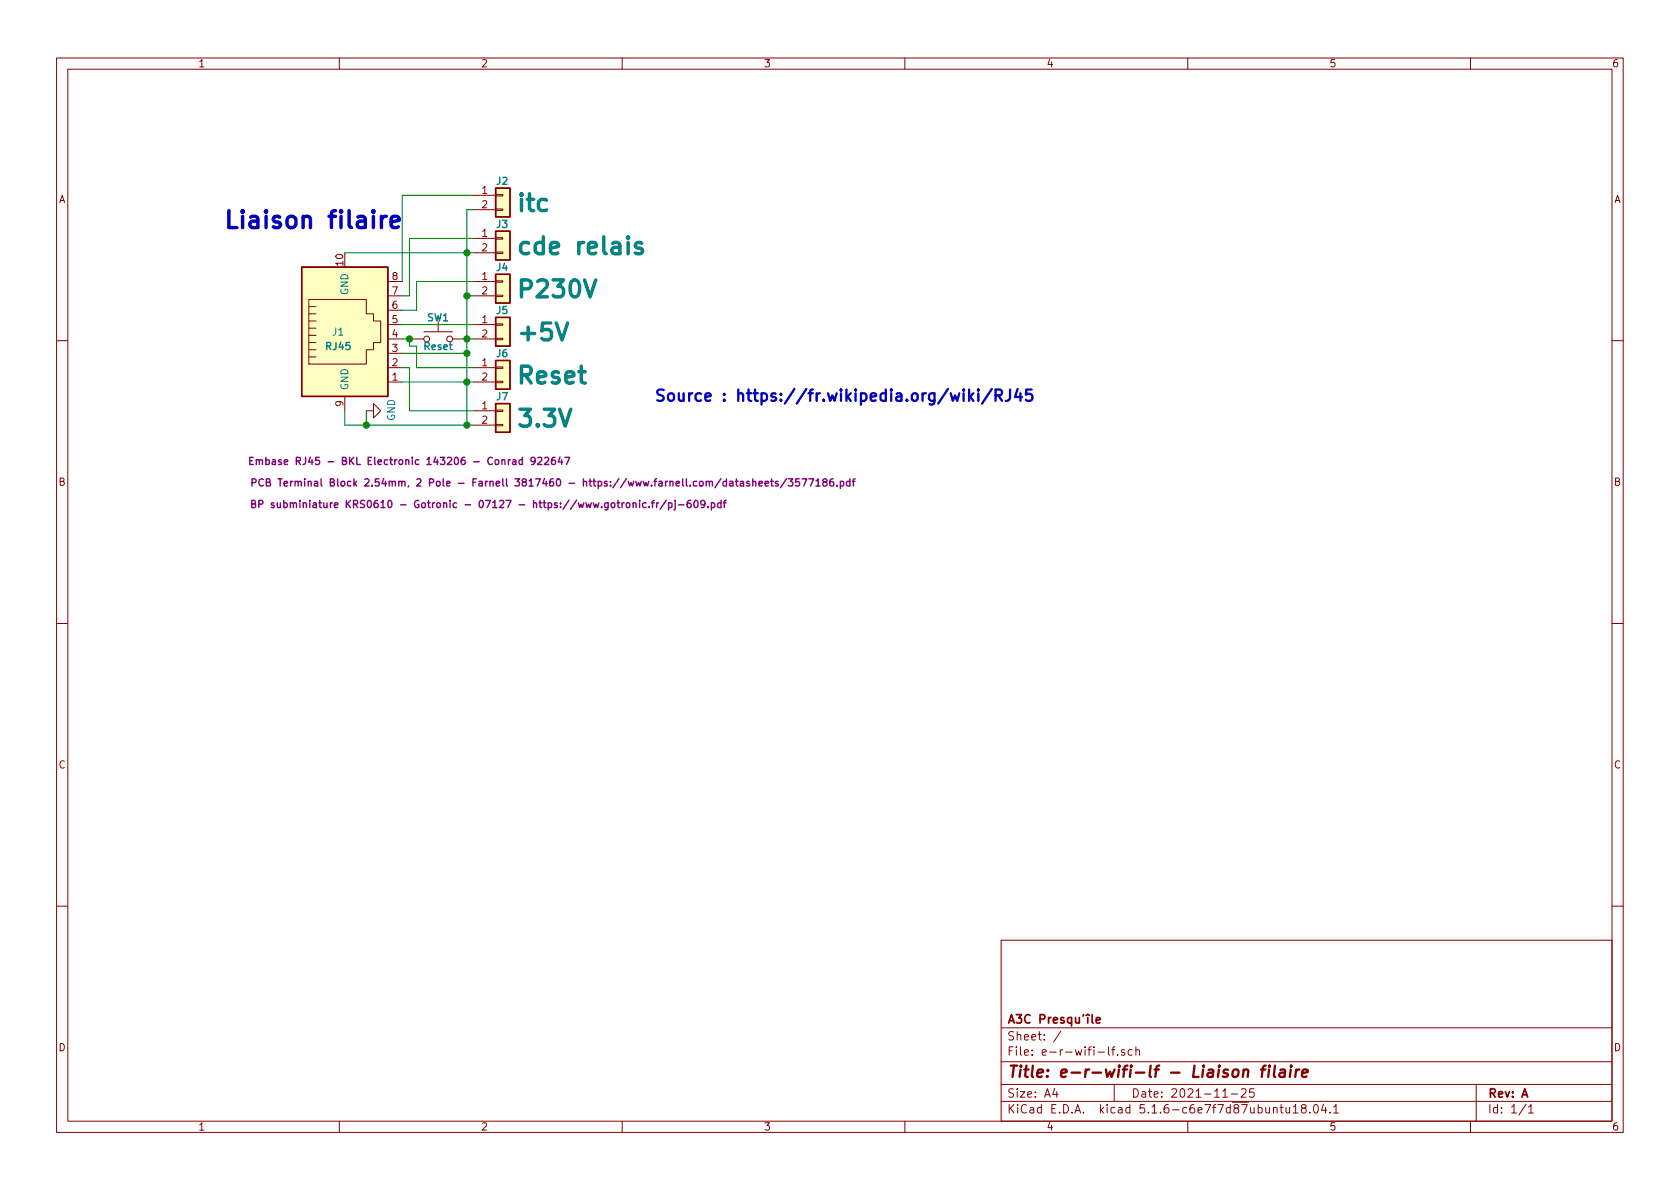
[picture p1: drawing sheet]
<svg xmlns="http://www.w3.org/2000/svg" width="297mm" height="210mm" viewBox="0 0 297 210" stroke-linecap="round" stroke-linejoin="round" font-family="sans-serif">
<g fill="none" stroke="#840000" stroke-width=".18">
<path d="M10 10.3h277v189.9h-277zM12 12.2h273v186.1h-273zM60 10.3v1.9M110 10.3v1.9M160 10.3v1.9M210 10.3v1.9M260 10.3v1.9M83.8 34.5h3.8M83.8 37.1h3.8M87.6 37h1.3v.2h-1.3zM87.6 34.4h1.3v.3h-1.3zM54.6 59.3h1.3"/>
<path d="M54.6 58h1.3M54.6 56.8h1.3M54.6 53h10.2v2.5h1.2v1.3h1.3v3.8h-1.3v1.2h-1.2v2.6h-10.2zM54.6 55.5h1.3M54.6 54.2h1.3M68.6 57.4h2.5M68.6 59.9h2.5M68.6 54.9h2.5M68.6 52.3h2.5M68.6 49.8h2.5M72.4 59.9h2.5M74.9 58.7h5.1"/>
<path d="M77.5 56.9v1.8M80 59.9h2.5M83.8 57.4h3.8M83.8 59.9h3.8M83.8 52.3h3.8M83.8 49.8h3.8M83.8 42.2h3.8M83.8 44.7h3.8M87.6 59.8h1.3v.3h-1.3zM87.6 57.3h1.3v.2h-1.3zM87.6 44.6h1.3v.2h-1.3zM87.6 42h1.3v.3h-1.3z"/>
<path d="M87.6 52.2h1.3v.2h-1.3zM87.6 49.7h1.3v.2h-1.3zM10 60.2h2M54.6 63.1h1.3M54.6 61.8h1.3M54.6 60.6h1.3M61 70.1v2.5M64.8 72.6h1.2v-1.2l1.3 1.2-1.3 1.3v-1.3M68.6 67.6h2.5M68.6 65h2.5M68.6 62.5h2.5M83.8 72.6h3.8"/>
<path d="M83.8 75.2h3.8M83.8 67.6h3.8M83.8 65h3.8M87.6 75.1h1.3v.2h-1.3zM87.6 72.5h1.3v.3h-1.3zM87.6 67.4h1.3v.3h-1.3zM87.6 64.9h1.3v.2h-1.3zM285 60.2h2M10 110.3h2M285 110.3h2M10 160.2h2M177 166.3h108v32h-108z"/>
<path d="M285 160.2h2M60 198.3v1.9M110 198.3v1.9M160 198.3v1.9M177 194.8h108M177 191.8h108M177 187.8h108M177 181.8h108M186.5 192.5l-.4 1h1M186.8 193v1M187.6 182.3l-1.3 2M194.1 186h1.2"/>
<path d="M196 185.1v1.3l.2 .2M196.5 185.6h.6M197 191.8v3M197.1 185.1l-.3 .1v.1v1.3M197.6 186.5v.1M198.8 185.7l-.3-.1-.2 .2v.2l.5 .2v.3h-.5M200.2 185.7l-.4-.1-.3 .3v.6l.3 .1 .4-.1M200.8 185.7l.2-.1 .4 .1 .1 .9M200.8 185.1v1.5M210 198.3v1.9M216.2 194h.8M217.7 193.5h1.1"/>
<path d="M219.5 192.7l.2-.2h.3l.3 .2v.3v.2l-.9 .8h.9M221.7 192.5h-.7l-.1 .7 .2-.1 .5 .1 .2 .2-.1 .5-.2 .1-.6-.1M225.2 196l.2-.2 .3 .1 .1 .9M226.3 195.8h.6M226.5 195.3v1.3l.4 .2M227.4 195.8l.1 .9 .3 .1 .2-.1M228 195.8v1M228.7 195.8l.4-.5v1.5M228.7 196.8h.8M230.4 196l-.3-.2v-.3a.48 .48 0 0 1 .8 0l-.1 .4-.7 .2v.4l.3 .3h.3l.2-.3v-.4l-.2-.1M231.6 196.7v.1M232.4 195.4l.2-.1a.8 .8 0 0 1 .5 .8 .8 .8 0 0 1-.5 .7 1 1 0 0 1-.2-1.4z"/>
<path d="M234 195.2l-.3 1.1h.9M234.4 195.8v1M235.2 196.7v.1M235.8 195.8l.4-.5v1.5M235.8 196.8h.9M260 198.3v1.9M261 191.8v6.5M269.8 195.2l-1.2 2M270.3 195.8l.4-.5v1.5M270.3 196.8h.8"/>
<circle cx="75.4" cy="59.9" r=".51"/>
<circle cx="79.5" cy="59.9" r=".51"/>
</g>
<g fill="none" stroke="#840000" stroke-width=".41">
<path d="M218.1 189.3a.53 .53 0 0 1 .5-.2 .53 .53 0 0 1 .4 .4l-.1 .6a.54 .54 0 0 1-.5 .4 .54 .54 0 0 1-.5-.4zM219.9 189.3a.5 .5 0 0 1 .8 .1l-.1 1M219.9 189.1l-.2 1.3M223 189.1h.7M223.8 188.4l-.4 .1-.1 .2-.2 1.7M224.4 189.1l-.2 1.3M224.5 188.4l-.1 .1 .1 .1v-.2v.2M225.4 188.4l-.2 1.8 .3 .2M226.4 189.2h.8l-.1 1.2M227.2 189.6l-.7 .1a.4 .4 0 0 0-.3 .3 .4 .4 0 0 0 .2 .4l.7-.1M228.2 189.1l-.2 1.3M228.3 188.4v.2"/>
<path d="M229.2 189.1l-.2 1.3M229.7 189.1a.54 .54 0 0 0-.6 .4M230.2 189.8l1-.2v-.4l-.6-.1-.3 .3v.9l.1 .1 .6-.1"/>
</g>
<path d="M193.8 180.4l.7-.1v-.3l-.5-.1-.2 .2 .1 .7h.6" fill="none" stroke="#840000" stroke-width=".3"/>
<g fill="#ffffc2" stroke="#ffffc2" stroke-width=".18">
<path d="M87.6 71.4h2.6v5h-2.6z"/>
<path d="M87.6 56.1h2.6v5.1h-2.6z"/>
<path d="M53.3 47.2h15.3v22.9h-15.3z"/>
<path d="M87.6 33.3h2.6v5h-2.6z"/>
<path d="M87.6 40.9h2.6v5.1h-2.6z"/>
<path d="M87.6 48.5h2.6v5.1h-2.6z"/>
<path d="M87.6 63.7h2.6v5.1h-2.6z"/>
</g>
<path d="M87.6 33.3h2.6v5h-2.6zM53.3 47.2h15.3v22.9h-15.3zM87.6 56.1h2.6v5.1h-2.6zM87.6 40.9h2.6v5.1h-2.6zM87.6 48.5h2.6v5.1h-2.6zM87.6 71.4h2.6v5h-2.6zM87.6 63.7h2.6v5.1h-2.6z" fill="none" stroke="#840000" stroke-width=".25"/>
<g fill="none" stroke="#840084" stroke-width=".25">
<path d="M44.2 81.5h.4M44.5 89.1l.5-.1 .2-.2-.1-.2-.6-.1v1.3h.5l.2-.2v-.3l-.3-.2M44.6 85.3h.6l.1-.2-.1-.3-.2-.1h-.4v1.2M44.8 80.9h-.6v1.2h.6M45.3 81.4l.2-.1 .3 .1v.7M45.3 81.3v.8M45.8 89.1h.6v-.5l-.1-.1h-.5v1.3M45.8 81.5l.3-.2 .3 .1v.7M46.6 84.8a.6 .6 0 0 0-.9 .4 .6 .6 0 0 0 .6 .7l.3-.1M47 81.4l.4-.1 .2 .2-.1 .6h-.5M47 80.9v1.2M47.1 85.3l.6-.1v-.4l-.6-.1v1.2h.5l.2-.2v-.2l-.3-.2"/>
<path d="M48.2 81.4h.4l.1 .7M48.4 89l-.3-.1-.1 .2v.2l.4 .1v.3h-.4M48.7 81.6l-.4 .1-.2 .1 .1 .3h.5M49 88.9l.1 .8 .3 .1 .2-.2M49.1 84.7h.8M49.5 84.7v1.2M49.6 88.9v.9M50.2 89l.3-.1 .3 .2-.1 .6h-.5M50.2 88.5v1.3M50.2 85.5l.7-.1-.1-.2-.4-.1-.2 .2 .1 .6h.5M51.3 89l.2-.1 .3 .1 .1 .8M51.3 88.9v.9"/>
<path d="M51.4 85.1v.8M51.8 85.1l-.4 .2M51.9 89.1l.2-.2 .2 .1 .1 .8M52.2 85.2l.1-.1 .4 .1v.7M52.2 85.1v.8M52.7 85.3l.2-.2 .3 .1 .1 .7M53.9 84.7v.1M53.9 85.1v.8M96.3 81l.5-.1 .2 .3-.8 .9h.8M98.1 80.9h-.4a.87 .87 0 0 0 0 1.2l.5-.1v-.5l-.5-.1-.2 .2M99 80.8l-.3 .9h.8M99.3 81.3v.8"/>
<path d="M99.9 80.9h.8l-.5 1.2M120 89.3h.9M122.1 88.5l-.4 .1a.87 .87 0 0 0 0 1.2l.4-.2v-.5l-.4-.1-.2 .2M122.8 88.6l.2-.1a.67 .67 0 0 1 .4 .6 .67 .67 0 0 1-.4 .7l-.3-.5zM124.6 89l-.2 .3-.4-.1-.1-.2 .1-.4 .4-.1 .2 .1a.84 .84 0 0 1-.3 1.2h-.3M125.2 89.6v.2M125.8 89l.3-.1 .3 .2-.1 .6h-.5M125.8 88.9v1.3M127.5 89l-.4-.1-.2 .2 .1 .6h.5M127.5 88.5v1.3M127.9 88.9h.5M128.4 88.5l-.3 .2v1.1"/>
<path d="M141.8 84.7h.8l-.5 1.2M143 84.7h.9l-.6 1.2M144.3 85l.4-.3v1.2M144.3 85.9h.7M145.7 85.2l-.2-.1v-.3l.5-.1 .2 .2v.2l-.6 .2-.1 .2v.3l.2 .1h.4l.1-.2v-.2l-.2-.3M147.3 84.7l-.4 .1a.87 .87 0 0 0 0 1.1l.5-.1v-.5l-.5-.1-.2 .2M148 85.8v.1M148.6 85.2l.3-.1 .3 .2-.1 .6h-.5M148.6 85.1v1.3M150.3 85.2l-.4-.1-.2 .2 .1 .6h.5M150.3 84.7v1.2M150.7 85.1h.5"/>
<path d="M151.2 84.7l-.3 .2v1"/>
</g>
<g fill="none" stroke="#008400" stroke-width=".18">
<path d="M83.8 37.1h-1.3v38.1M83.8 34.5h-12.7v15.3M61 44.7h22.8M71.1 59.9h1.3v1.3h1.3v3.8h10.1M71.1 57.4h12.7M82.5 59.9h1.3M82.5 52.3h1.3M83.8 42.2h-11.4v10.1h-1.3M83.8 49.8h-10.1v5.1h-2.6M61 72.6v2.6h22.8M64.8 72.6v2.6M71.1 65h1.3v7.6h11.4"/>
<path d="M71.1 67.6h12.7M71.1 62.5h11.4"/>
</g>
<path d="M171.5 70.1l.6 .8M172.1 69.5l-.8 .8M173 68.9l-.1 .1h.2l-.1-.1v.2M173 69.5v1.4M175.4 68.8l-1.8 2.6M176 69.9h.8a.54 .54 0 0 0 .4-.5 .54 .54 0 0 0-.4-.5h-.8v2M176.5 69.9l.7 1M178.6 68.9v1.4a.65 .65 0 0 1-.8 .6M179.9 68.8l-.4 1.4h1.2M180.4 69.5v1.4M182.4 68.9h-.9l-.1 .9 .3-.2h.4l.3 .2 .1 .2-.1 .7-.3 .2h-.4l-.3-.2" fill="none" stroke="#0000c2" stroke-width=".41"/>
<path d="M68.3 38.2a.77 .77 0 0 0-.9 .6M69.2 39.3l1.4-.3-.2-.6-.2-.2h-.6l-.3 .2-.1 .3v1.1l.1 .3 .3 .2h.6l.2-.2" fill="none" stroke="#0000c2" stroke-width=".61"/>
<g fill="#008400" stroke="#008400" stroke-width=".25">
<circle cx="72.4" cy="59.9" r=".51"/>
<circle cx="82.6" cy="75.2" r=".51"/>
<circle cx="82.6" cy="62.5" r=".51"/>
<circle cx="64.8" cy="75.2" r=".51"/>
<circle cx="82.6" cy="67.6" r=".51"/>
<circle cx="82.6" cy="59.9" r=".51"/>
<circle cx="82.6" cy="52.3" r=".51"/>
<circle cx="82.6" cy="44.7" r=".51"/>
</g>
<text font-size="4.2" fill="#0000c2" x="39.4" y="40.4">Liaison filaire</text>
<g font-size="4.2" fill="#008484">
<text x="91.9" y="37.4">itc</text>
<text x="93.2" y="45">cde relais</text>
<text x="92.3" y="52.6">P230V</text>
<text x="92.3" y="60.3">+5V</text>
<text x="91.9" y="67.9">Reset</text>
<text x="92.1" y="75.5">3.3V</text>
</g>
<text font-size="2.8" fill="#0000c2" x="115.6" y="71">Source : https://fr.wikipedia.org/wiki/RJ45</text>
<text font-size="2.8" fill="#840000" x="178" y="190.5">Title: e-r-wifi-lf - Liaison filaire</text>
<g font-size="2.1" fill="#840000">
<text x="178" y="184">Sheet: /</text>
<text x="178" y="181">A3C Presqu'île</text>
<text x="178" y="186.7">File: e-r-wifi-lf.sch</text>
<text x="178" y="196.9">KiCad E.D.A. kicad 5.1.6-c6e7f7d87ubuntu18.04.1</text>
<text x="178" y="194.1">Size: A4</text>
<text x="200" y="194.1">Date: 2021-11-25</text>
<text x="263" y="194.1">Rev: A</text>
<text x="263" y="196.9">Id: 1/1</text>
</g>
<g font-size="1.8" fill="#840000">
<text x="35" y="11.9">1</text>
<text x="85" y="11.9">2</text>
<text x="135" y="11.9">3</text>
<text x="185" y="11.9">4</text>
<text x="235" y="11.9">5</text>
<text x="285" y="11.9">6</text>
<text x="10.4" y="35.9">A</text>
<text x="85.2" y="34.3">1</text>
<text x="285.4" y="35.9">A</text>
<text x="85.2" y="36.8">2</text>
<text x="85.2" y="41.9">1</text>
<text x="60.7" y="46.9" transform="rotate(-90 60.7 46.9)">10</text>
<text x="85.2" y="44.4">2</text>
<text x="69.4" y="52.1">7</text>
<text x="69.4" y="49.5">8</text>
<text x="85.2" y="49.5">1</text>
<text x="85.2" y="52.1">2</text>
<text x="69.4" y="59.7">4</text>
<text x="69.4" y="57.1">5</text>
<text x="69.4" y="54.6">6</text>
<text x="85.2" y="57.1">1</text>
<text x="85.2" y="59.7">2</text>
<text x="69.4" y="64.8">2</text>
<text x="69.4" y="62.2">3</text>
<text x="85.2" y="64.8">1</text>
<text x="60.7" y="71.9" transform="rotate(-90 60.7 71.9)">9</text>
<text x="69.4" y="67.3">1</text>
<text x="85.2" y="67.3">2</text>
<text x="85.2" y="72.4">1</text>
<text x="85.2" y="74.9">2</text>
<text x="10.4" y="85.9">B</text>
<text x="285.4" y="85.9">B</text>
<text x="10.4" y="135.9">C</text>
<text x="285.4" y="135.9">C</text>
<text x="10.4" y="185.9">D</text>
<text x="285.4" y="185.9">D</text>
<text x="35" y="199.9">1</text>
<text x="85" y="199.9">2</text>
<text x="135" y="199.9">3</text>
<text x="185" y="199.9">4</text>
<text x="235" y="199.9">5</text>
<text x="285" y="199.9">6</text>
</g>
<g font-size="1.8" fill="#008484">
<text x="87.8" y="32.7">J2</text>
<text x="87.8" y="40.3">J3</text>
<text x="87.8" y="47.9">J4</text>
<text x="61.6" y="52.2" transform="rotate(-90 61.6 52.2)">GND</text>
<text x="58.8" y="59.4">J1</text>
<text x="75.6" y="56.8">SW1</text>
<text x="87.8" y="55.5">J5</text>
<text x="57.7" y="61.9">RJ45</text>
<text x="75.1" y="61.9">Reset</text>
<text x="87.8" y="63.2">J6</text>
<text x="61.6" y="69.1" transform="rotate(-90 61.6 69.1)">GND</text>
<text x="87.8" y="70.8">J7</text>
<text x="69.8" y="74.5" transform="rotate(-90 69.8 74.5)">GND</text>
</g>
<g font-size="1.8" fill="#840084">
<text x="49.3" y="82.2">Embase RJ45 - BKL Electronic 143206 - Conrad 922647</text>
<text x="52.7" y="89.8">BP subminiature KRS0610 - Gotronic - 07127 - https://www.gotronic.fr/pj-609.pdf</text>
<text x="54.4" y="86">PCB Terminal Block 2.54mm, 2 Pole - Farnell 3817460 - https://www.farnell.com/datasheets/3577186.pdf</text>
</g>
</svg>
